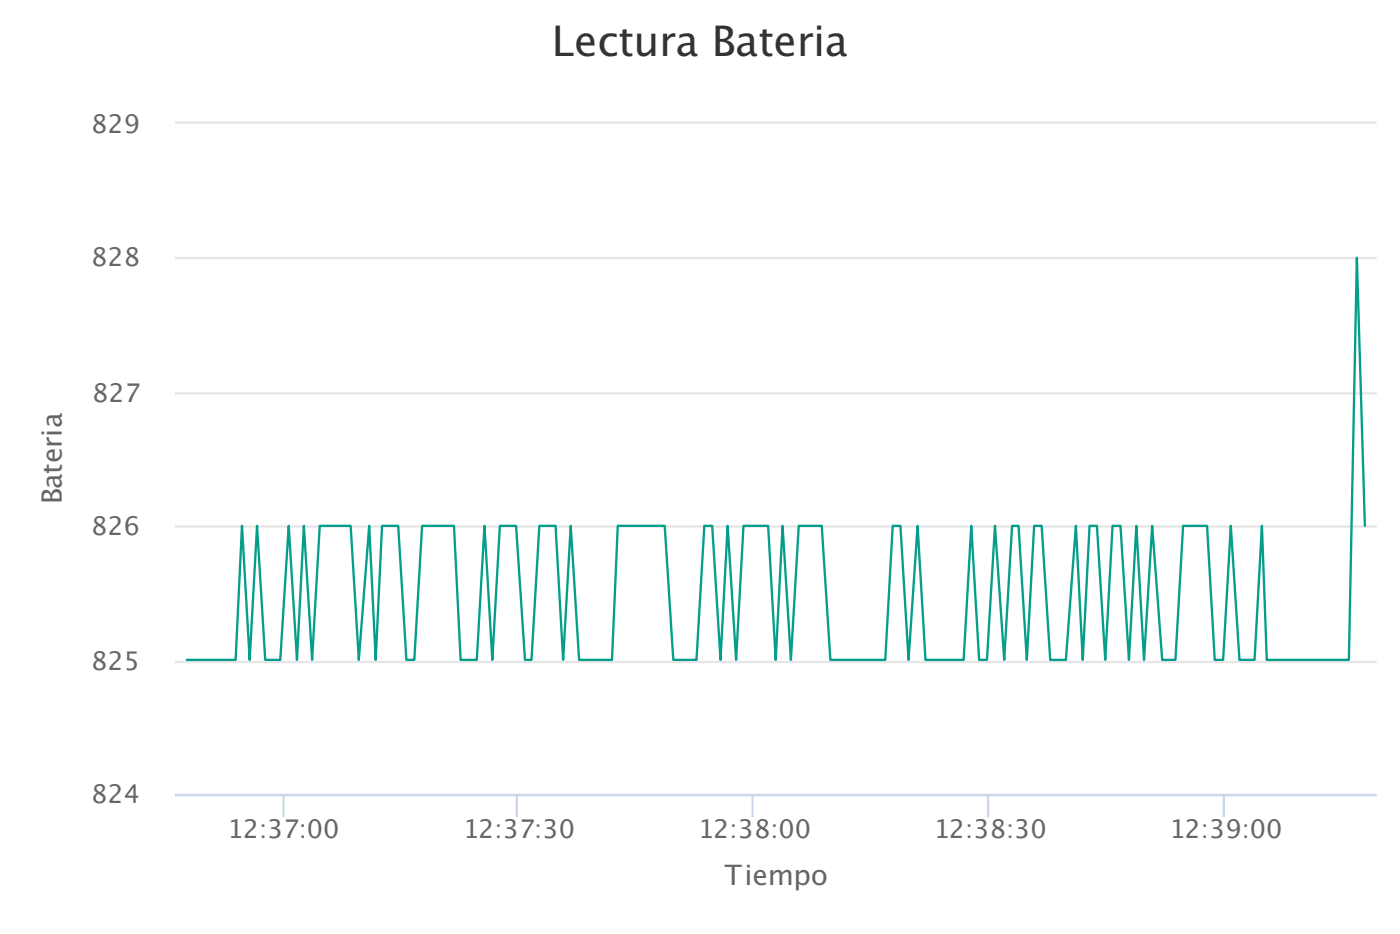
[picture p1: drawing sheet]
<svg xmlns="http://www.w3.org/2000/svg" width="423mm" height="282mm" viewBox="0 0 423 282" stroke-linecap="round" stroke-linejoin="round" font-family="sans-serif">
<path d="M52.9 37h363.4M52.9 78h363.4M52.9 118.9h363.4M52.9 159.1h363.4M52.9 200h363.4M52.9 240.2h363.4" fill="none" stroke="#e6e6e6" stroke-width=".71" stroke-linecap="butt"/>
<path d="M85.7 239.9v7M156.3 239.9v7M227.5 239.9v7M298.8 239.9v7M370.1 239.9v7M52.9 240.2h363.4" fill="none" stroke="#ccd6eb" stroke-width=".71" stroke-linecap="butt"/>
<path d="M412.7 158.9l-2.4-81-2.4 121.5h-24.9l-1.4-40.5-2.2 40.5h-4.6l-2.6-40.5-2.4 40.5h-2.5l-2.3-40.5h-7.3l-2.3 40.5h-4l-3-40.5-2.5 40.5-2.3-40.5-2.2 40.5-2.6-40.5h-2.4l-2.2 40.5-2.5-40.5h-2.2l-2.1 40.5-2.1-40.5-3 40.5h-4.7l-2.6-40.5h-2.3l-2.2 40.5-2.5-40.5h-2l-2.3 40.5-2.8-40.5-2.5 40.5h-2.3l-2.4-40.5-2.3 40.5h-11.5l-2.4-40.5-2.8 40.5-2.4-40.5h-2.4l-2.2 40.5h-16.6l-2.6-40.5h-7l-2.3 40.5-2.6-40.5-2 40.5-2.3-40.5h-7.5l-2.2 40.5-2.6-40.5-2.1 40.5-2.5-40.5h-2.4l-2.4 40.5h-7l-2.6-40.5h-14.2l-1.7 40.5h-10l-2.5-40.5-2.3 40.5-2.3-40.5h-4.9l-2.4 40.5h-2l-2.6-40.5h-5l-2.2 40.5-2.4-40.5-2.3 40.5h-4.9l-2-40.5h-9.7l-2.3 40.5h-2.4l-2.5-40.5h-4.9l-1.9 40.5-2-40.5-3.1 40.5-2.5-40.5h-9.3l-2.3 40.5-2.5-40.5-2.1 40.5-2.5-40.5-2.6 40.5h-4.5l-2.5-40.5-2.2 40.5-2.3-40.5-2 40.5h-14.7" fill="none" stroke="#059e8a" stroke-width=".71"/>
<text font-size="12.7" fill="#333" x="166.9" y="16.9">Lectura Bateria</text>
<g font-size="8.5" fill="#666">
<text x="18.7" y="152.4" transform="rotate(-90 18.7 152.4)">Bateria</text>
<text x="219.1" y="267.4">Tiempo</text>
</g>
<g font-size="7.8" fill="#666">
<text x="27.5" y="40.2">829</text>
<text x="27.5" y="80.4">828</text>
<text x="27.9" y="121.4">827</text>
<text x="27.5" y="161.6">826</text>
<text x="27.5" y="202.5">825</text>
<text x="27.5" y="242.7">824</text>
<text x="68.8" y="253.3">12:37:00</text>
<text x="140" y="253.3">12:37:30</text>
<text x="211.1" y="253.3">12:38:00</text>
<text x="282.3" y="253.3">12:38:30</text>
<text x="353.6" y="253.3">12:39:00</text>
</g>
</svg>
